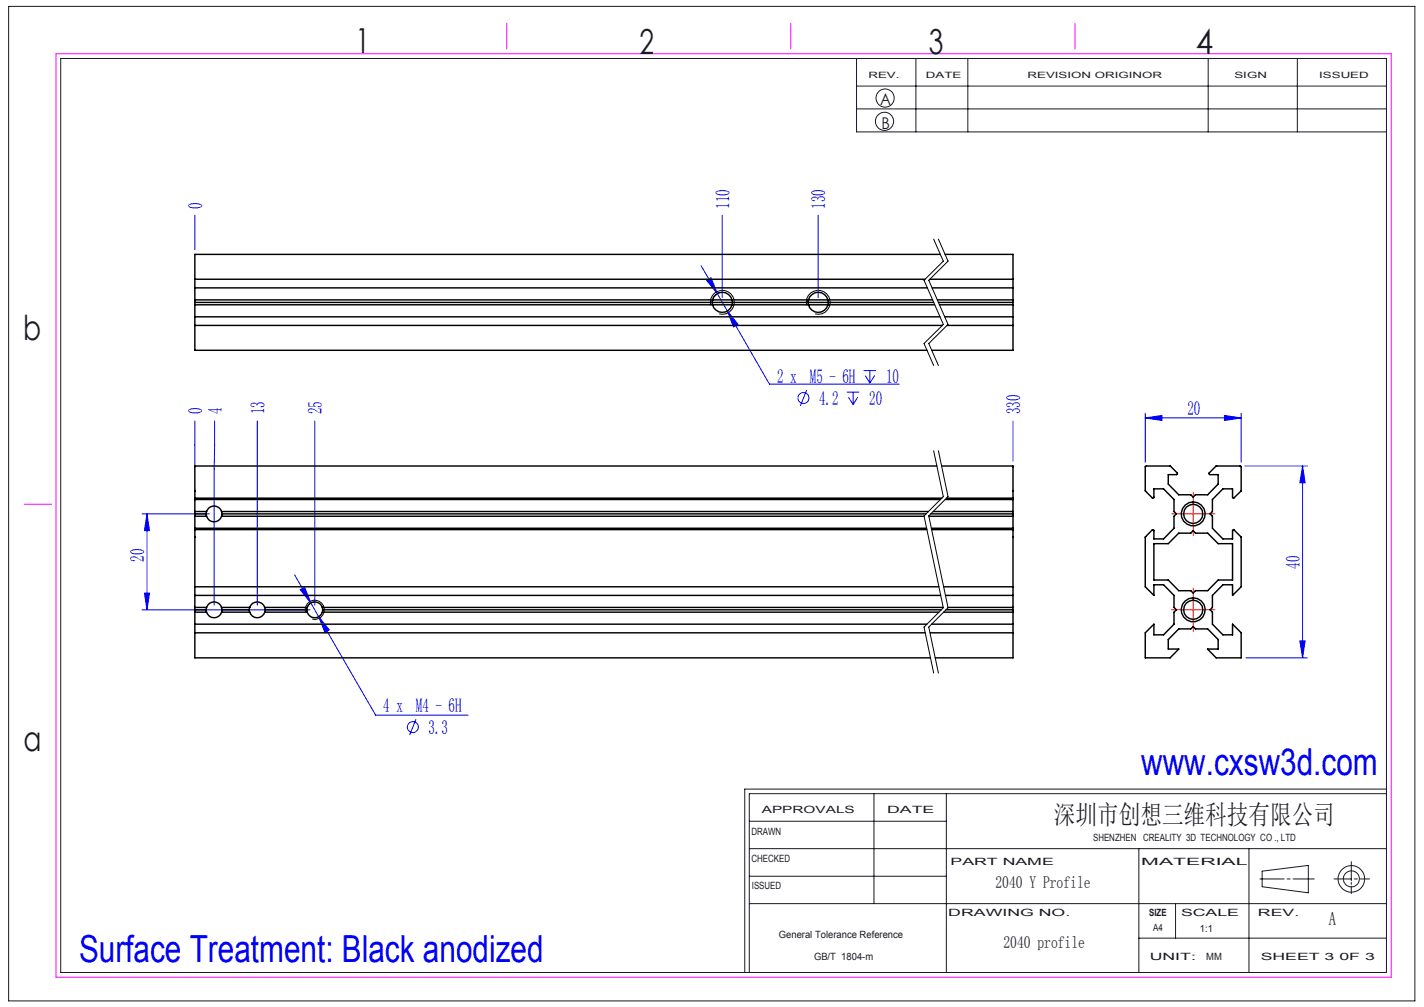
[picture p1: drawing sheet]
<svg xmlns="http://www.w3.org/2000/svg" width="297mm" height="210mm" viewBox="0 0 297 210" stroke-linecap="round" stroke-linejoin="round" font-family="sans-serif">
<g fill="none" stroke="#191924" stroke-width=".21">
<path d="M1.8 1.3h293.3v207.4h-293.3zM12.7 12.2h276.5v190.6h-276.5zM178.6 12.2v15.3h110.6M178.6 17.9h110.6M191 12.2v15.3M201.9 12.2v15.3M252 12.2v15.3M270.6 12.2v15.3M178.6 22.7h110.6M156.3 177h132.9M156.3 171.3h41.1M182.3 165.5v22.9"/>
<path d="M197.4 165.5v37.3M237.5 177v25.8M260.5 177v25.8M281.8 179.7v4M289.2 165.5h-132.9v37.3M289.2 164.6h-133.9v38.2M156.3 188.4h132.9M156.3 182.7h41.1M237.5 195.6h51.7M245.2 188.4v7.2M262.8 183.3h5M263.2 181.7l9.7-1.2v5.7l-9.7-1.3z"/>
<path d="M268.4 183.3h.7M269.7 183.3h4.4M278.2 183.3h3.6M281.8 184v.4M281.8 184.8v1.6M282.5 183.3h.6M283.7 183.3h1.9"/>
<circle cx="184.5" cy="25.3" r="1.9"/>
<circle cx="184.6" cy="20.4" r="1.89"/>
<circle cx="281.9" cy="183.3" r="1.68"/>
<circle cx="281.9" cy="183.3" r="2.77"/>
</g>
<path d="M11.7 11.2h278.5v192.6h-278.5zM105.7 4.9v5.3M164.9 4.9v5.3M224.2 4.9v5.3M5 105.2h5.8" fill="none" stroke="#f0f" stroke-width=".21"/>
<g fill="none" stroke="#00f" stroke-width=".21">
<path d="M40.6 44.9v7.2M146.2 55.4l3.4 5.8M147.4 58.5l.9-.6 1.3 3.3zM150.6 44.9v17.1M170.6 44.9v17.1M149.6 61.2l2.1 3.7M150.5 61h-.4a2.21 2.21 0 0 0-1.5 1.6M151.7 64.9l2.2 2.7-.9 .6zM151.7 64.9l8.8 15.2h27M180.1 77.3h2.6M180.4 78.3l1 1.6M181.4 77.3v2.6"/>
<path d="M182.4 78.3l-1 1.6M40.6 87.8v9.4M44.8 87.8l-.1 38.4M53.7 87.8v38.4M65.7 87.8v38.4M168.2 81.4l-1.3 3.2M176.6 81.8h2.6M177 82.8l.9 1.6M177.9 81.8v2.6M178.9 82.8l-1 1.6M211.3 87.8v8.4M238.9 87.2l3.5-.6v1.1z"/>
<path d="M238.9 86.2v10.2M238.9 87.2h20M255.4 86.6l3.5 .6-3.5 .5zM258.9 86.2v10.2M259.6 97.2h13.1M271.7 97.2l.5 3.5h-1.1zM271.7 97.2v40M29.6 107.2h14M30.7 107.2v20M30.7 107.2l.5 3.5h-1.1zM61.5 119.9l3.3 5.9M29.6 127.2h35.1"/>
<path d="M30.1 123.7h1.1l-.5 3.5zM62.6 123l.9-.6 1.3 3.4zM64.8 125.8l1.7 2.8M65.7 125.5h-.2a1.7 1.7 0 0 0-1.5 1.3M66.5 128.6l2.2 2.8-.9 .5zM66.5 128.6l11.9 20.5h19.2M259.9 137.2h12.8M271.1 133.7h1.1l-.5 3.5zM86.7 150l-1.3 3.3"/>
<circle cx="167.6" cy="83" r="1.13"/>
<circle cx="86.1" cy="151.6" r="1.15"/>
</g>
<path d="M194.7 49.9l2 4.6-4 3.9 4 9.3-4 3.9 2 4.6M195.7 49.9l2 4.6-4 3.9 4 9.3-4 3.9 2 4.6M148.2 63.7a2.51 2.51 0 0 1 2.2-3.2 2.51 2.51 0 0 1 2.8 2.8 2.51 2.51 0 0 1-3.2 2.2M168.2 63.7a2.5 2.5 0 0 1 2.2-3.1 2.5 2.5 0 0 1 2.7 2.7 2.5 2.5 0 0 1-3.1 2.2M194.7 94l2 9.6-4 4 4 19.1-4 4.1 2 9.6M195.7 94l2 9.6-4 4 4 19.1-4 4.1 2 9.6M63.7 127.7a2 2 0 0 1 1.8-2.5 2 2 0 0 1 2.1 2.2 2 2 0 0 1-2.5 1.7" fill="none" stroke="#000" stroke-width=".21"/>
<path d="M246.4 107.2h-2M248.9 104.7v-2M248.9 109.7v2M251.4 107.2h2M246.4 127.2h-2M248.9 124.7v-2M248.9 129.7v2M251.4 127.2h2" fill="none" stroke="#f00" stroke-width=".21" stroke-dasharray="30.5 1.3 1.3 1.3"/>
<path d="M246.3 107.2h5.1M248.8 104.7v5M246.3 127.2h5.1M248.8 124.7v5" fill="none" stroke="#f00" stroke-width=".21"/>
<g fill="#00f">
<path d="M62.6 123l2.2 2.8-1.3-3.4zM66.5 128.6l1.3 3.3 .9-.5zM147.4 58.5l2.2 2.7-1.3-3.3zM151.7 64.9l1.3 3.3 .9-.6zM238.9 87.2l3.5-.6v1.1zM255.4 86.6l3.5 .6-3.5 .5z"/>
<path d="M30.7 107.2l.5 3.5h-1.1zM30.1 123.7h1.1l-.5 3.5z"/>
<path d="M271.7 97.2l.5 3.5h-1.1zM271.1 133.7h1.1l-.5 3.5z"/>
</g>
<g fill="none" stroke="#000" stroke-width=".3">
<path d="M40.6 58.2h152.3M194 58.2h17.3M196.1 53h-155.5v20.1h152.8M197.1 53h14.2v20.1h-17M40.6 60h152.8M40.6 66.1h155.4M40.6 67.9h155.9M40.6 62.5h153.9M40.6 63.1h154.1M40.6 63.6h154.3M194.4 60h16.9M195.5 62.5h15.8"/>
<path d="M195.7 63.1h15.6M195.9 63.6h15.4M197 66.1h14.3M197.5 67.9h13.8M195.4 97.2h-154.8v6.7M196.4 97.2h14.9v6.7M239 97.2h5.1l1.5 1.5v.1l-.2 .2h-1.7v2l2.2 2.2h2.5l.4 .5 .5-.5h2.6l2.2-2.2v-2h-1.8l-.2-.2 1.5-1.6h5.1l.2 .1-.1 5.1-1.6 1.5-.1-2h-2l-2.2 2.3v2.5l-.5 .5 .5 .5v2.5l2.2 2.2h2v-1.8l.1-.2 1.7 1.6v10.4l-1.8 1.8v-2.3h-2l-2.2 2.3v2.5l-.5 .5 .5 .5v2.5l2.2 2.2h2v-2.2l1.8 1.8v5.2h-5.3l-1.8-1.8h2.3v-2l-2.2-2.2h-2.6l-.5-.5-.4 .5h-2.5l-2.2 2.2v2h2.2l-1.8 1.8h-5.2v-5.2l1.8-1.8v2.2h2l2.2-2.2v-2.5l.5-.5-.5-.5v-2.5l-2.2-2.3h-2v2.3l-1.8-1.8v-10.4l1.6-1.6 .2 .2v1.8h2l2.2-2.2v-2.5l.5-.5-.5-.5v-2.5l-2.2-2.3h-2v1.8l-.2 .2-1.6-1.5zM40.6 110.4v26.8h153.5M40.6 110.4h152.7M40.6 103.9h155.8M40.6 104.2h155.5M40.6 110.2h152.7"/>
<path d="M40.6 106.7h2.5M40.6 107.7h2.5M40.6 107.2h2.4M40.6 103.9v6.5M43 107.2l.1 .5M43.1 106.7a1.64 1.64 0 0 1 1.5-1.2 1.64 1.64 0 0 1 1.6 1.2M43.1 107.7a1.64 1.64 0 0 0 1.5 1.1 1.64 1.64 0 0 0 1.6-1.1M43.1 106.7l-.1 .5M46.2 106.7l.1 .5M46.2 106.7h147.4M46.2 107.7h146.6M46.3 107.2l-.1 .5"/>
<path d="M46.3 107.2h146.8M193.7 107.7h17.6M194.1 107.2h17.2M194.3 110.2h17M194.3 110.4h17M194.6 106.7h16.7M197.2 104.2h14.1M197.4 103.9h13.9M211.3 110.4v26.8h-16.2M211.3 103.9v6.5M240.7 113.4h3l2.2-2.2h2.5l.4-.5 .5 .5h2.6l2.2 2.2h3v7.6h-3l-2.2 2.2h-2.6l-.5 .5-.4-.5h-2.5l-2.2-2.2h-3zM40.6 132h152.4"/>
<path d="M40.6 122.4h155.2M40.6 124.2h155.6M40.6 130.2h152.7M40.6 127.7h2.5M40.6 126.7h2.5M40.6 127.2h2.4M43 127.2l.1 .5M43.1 127.7a1.64 1.64 0 0 0 1.5 1.1 1.64 1.64 0 0 0 1.6-1.1M43.1 126.7l-.1 .5M43.1 126.7a1.64 1.64 0 0 1 1.5-1.2 1.64 1.64 0 0 1 1.6 1.2M46.2 126.7l.1 .5M46.2 127.7h5.9"/>
<path d="M46.2 126.7h5.9M46.3 127.2l-.1 .5M46.3 127.2h5.7M52 127.2l.1 .5M52.1 127.7a1.64 1.64 0 0 0 1.5 1.1 1.64 1.64 0 0 0 1.6-1.1M52.1 126.7l-.1 .5M52.1 126.7a1.64 1.64 0 0 1 1.5-1.2 1.64 1.64 0 0 1 1.6 1.2M55.2 126.7l.1 .5M55.2 127.7h8.9M55.2 126.7h8.9M55.3 127.2l-.1 .5M55.3 127.2h8.7"/>
<path d="M64 127.2l.1 .5M64.1 127.7a1.66 1.66 0 0 0 1.6 1.1 1.66 1.66 0 0 0 1.5-1.1M64.1 126.7a1.66 1.66 0 0 1 1.6-1.2 1.66 1.66 0 0 1 1.5 1.2M64.1 126.7l-.1 .5M67.2 126.7l.1 .5M67.2 127.7h128.6M67.2 126.7h129.5M67.3 127.2l-.1 .5M67.3 127.2h129M194 132h17.3M194.3 130.2h17M196.8 122.4h14.5"/>
<path d="M196.8 127.7h14.5M197.2 124.2h14.1M197.3 127.2h14M197.7 126.7h13.6"/>
<circle cx="150.7" cy="63.1" r="2.09"/>
<circle cx="170.7" cy="63.1" r="2.09"/>
<circle cx="248.9" cy="107.2" r="2.5"/>
<circle cx="248.9" cy="107.2" r="2"/>
<circle cx="248.8" cy="127.2" r="2.5"/>
<circle cx="248.9" cy="127.2" r="2"/>
</g>
<g font-size="7.8" fill="#00f">
<text x="238" y="161.6">www.cxsw3d.com</text>
<text x="16.5" y="200.6">Surface Treatment: Black anodized</text>
</g>
<g font-size="7.2" fill="#191924">
<text x="74.1" y="11">1</text>
<text x="133.4" y="11.2">2</text>
<text x="193.7" y="11.3">3</text>
<text x="249.4" y="11.3">4</text>
<text x="4.8" y="70.9">b</text>
<text x="4.9" y="156.5">a</text>
</g>
<text font-size="5.6" fill="#191924" x="219.8" y="171.8">深圳市创想三维科技有限公司</text>
<g font-size="4.1" fill="#00f">
<text x="42.1" y="43.5" transform="rotate(-90 42.1 43.5)">0</text>
<text x="152.1" y="43.5" transform="rotate(-90 152.1 43.5)">110</text>
<text x="172.1" y="43.5" transform="rotate(-90 172.1 43.5)">130</text>
<text x="162.1" y="79.9">2 x M5 - 6H</text>
<text x="184.8" y="79.9">10</text>
<text x="42.1" y="86.4" transform="rotate(-90 42.1 86.4)">0</text>
<text x="46.2" y="86.4" transform="rotate(-90 46.2 86.4)">4</text>
<text x="55.1" y="86.4" transform="rotate(-90 55.1 86.4)">13</text>
<text x="67.1" y="86.4" transform="rotate(-90 67.1 86.4)">25</text>
<text x="170.8" y="84.4">4.2</text>
<text x="181.3" y="84.4">20</text>
<text x="212.7" y="86.4" transform="rotate(-90 212.7 86.4)">330</text>
<text x="247.7" y="86.6">20</text>
<text x="30.1" y="117.1" transform="rotate(-90 30.1 117.1)">20</text>
<text x="271.1" y="118.6" transform="rotate(-90 271.1 118.6)">40</text>
<text x="79.9" y="148.6">4 x M4 - 6H</text>
<text x="89.4" y="153.1">3.3</text>
</g>
<text font-size="3.9" fill="#191924" x="277.2" y="193">A</text>
<g font-size="3.5" fill="#191924">
<text x="207.6" y="185.2">2040 Y Profile</text>
<text x="209.3" y="197.7">2040 profile</text>
</g>
<g font-size="3.4" fill="#191924">
<text x="183.6" y="22">A</text>
<text x="183.8" y="27">B</text>
</g>
<g font-size="2.1" fill="#191924">
<text x="158.9" y="169.5">APPROVALS</text>
<text x="185" y="169.5">DATE</text>
<text x="156.7" y="174.2">DRAWN</text>
<text x="156.7" y="179.7">CHECKED</text>
<text x="228" y="175.4">SHENZHEN CREALITY 3D TECHNOLOGY CO ., LTD</text>
<text x="156.8" y="185.4">ISSUED</text>
<text x="198.2" y="180.4">PART NAME</text>
<text x="238" y="180.4">MATERIAL</text>
<text x="197.8" y="191">DRAWING NO.</text>
<text x="239.7" y="191">SIZE</text>
<text x="246.3" y="191">SCALE</text>
<text x="262.4" y="191">REV.</text>
<text x="162.4" y="195.6">General Tolerance Reference</text>
<text x="240.5" y="194.1">A4</text>
<text x="250.3" y="194.3">1:1</text>
<text x="169.8" y="200.2">GB/T 1804-m</text>
<text x="239.8" y="200.2">UNIT:</text>
<text x="251.6" y="200.2">MM</text>
<text x="262.9" y="200.2">SHEET 3 0F 3</text>
</g>
<g font-size="1.8" fill="#191924">
<text x="181.1" y="16.3">REV.</text>
<text x="193.1" y="16.3">DATE</text>
<text x="214.3" y="16.3">REVISION ORIGINOR</text>
<text x="257.5" y="16.3">SIGN</text>
<text x="275.1" y="16.3">ISSUED</text>
</g>
</svg>
